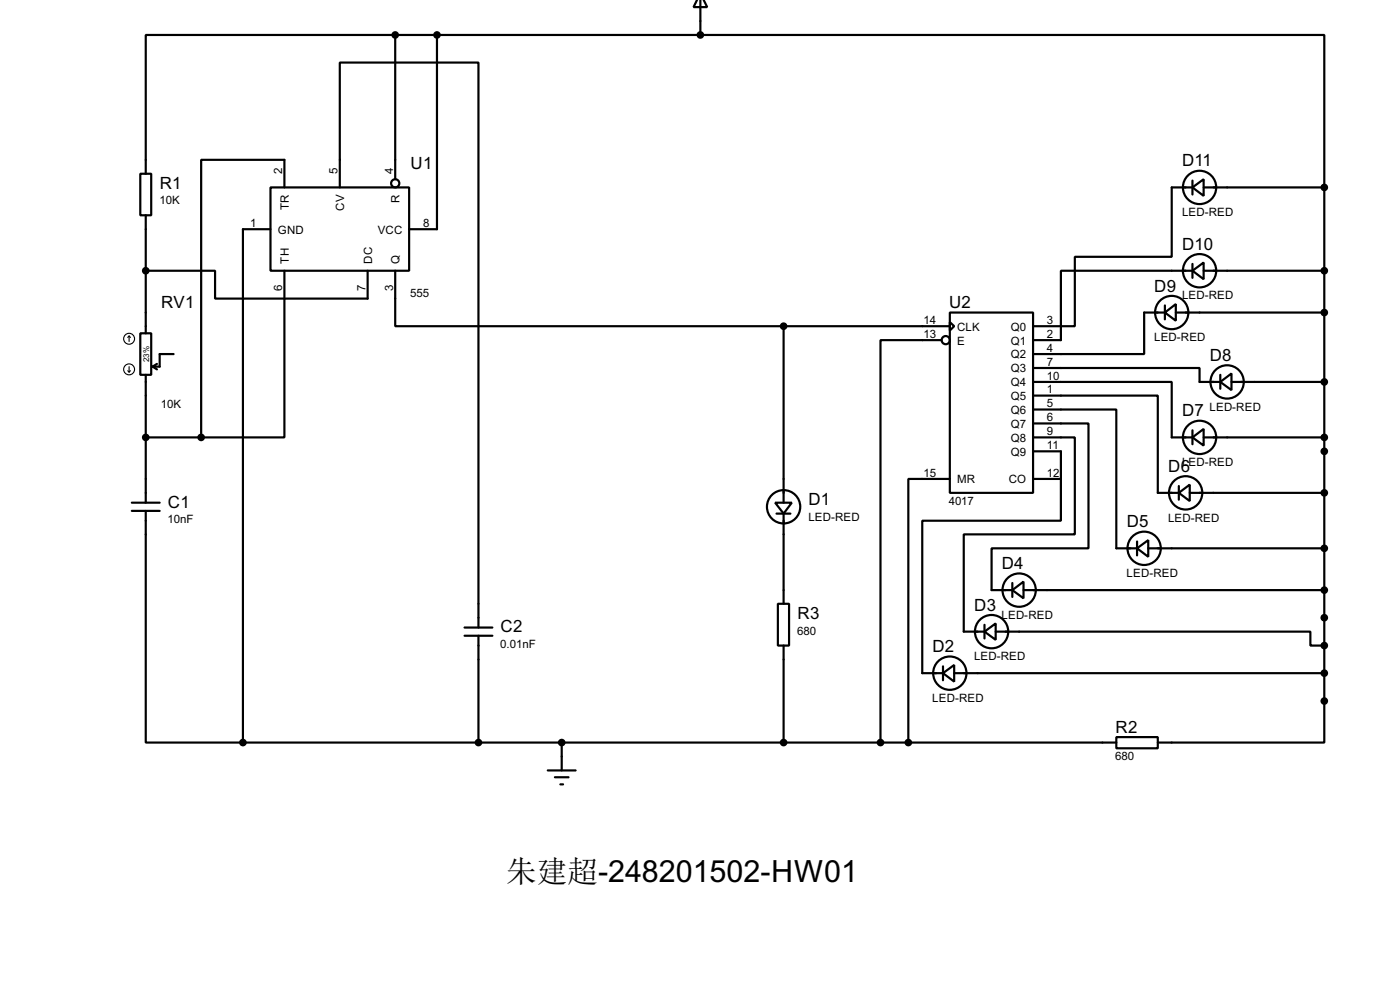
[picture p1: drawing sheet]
<svg xmlns="http://www.w3.org/2000/svg" width="256mm" height="180mm" viewBox="0 0 256 180" stroke-linecap="round" stroke-linejoin="round" font-family="sans-serif">
<g fill="none" stroke="#000" stroke-width=".4">
<path d="M127.7 -.1l-.6 1.4h2.5l-.7-1.4M128.3 0v6.4M72.4 6.4h-45.7v25.4M72.4 6.4v26.4M72.4 6.4h55.9M80.1 6.4v35.6h-5.1M128.3 6.4h114.3v27.9M25.7 31.8h2v7.6h-2zM26.7 39.4v21.6M49.6 34.3h25.4v15.3h-25.4zM52.1 34.3v-5h-15.2v50.8M62.3 34.3v-22.8h25.4v103.4"/>
<path d="M218.5 34.3l2-1.5v3.1zM218.5 34.3h-3.8v12.7h-17.8v12.7h-7.6M218.5 33.1v2.5M220.5 34.3h22.1M242.6 34.3v101.6h-30.5M26.7 49.6h12.7v5.1h28v-5.1M49.6 42h-5.1v93.9M52.1 49.6v30.5h-15.2M72.4 49.6v10.1h71.2M143.6 59.7v32.3M143.6 59.7h30.4M174 57.2h15.3v33h-15.3z"/>
<path d="M174 59l.8 .7-.8 .8zM213.4 57.2l2-1.5v3zM213.4 57.2h-3.8v7.6h-20.3M213.4 55.9v2.6M215.4 57.2h27.2M218.5 49.6l2-1.5v3zM218.5 49.6h-24.1v12.7h-5.1M218.5 48.3v2.6M220.5 49.6h22.1M25.7 61h2v7.6h-2zM26.7 68.6v23.4M28 67.1l.8 .5"/>
<path d="M28.8 66.6l-.8 .5M31.8 64.8h-2.5v2.3h-1.3M172.5 62.3h-11.2v73.6M189.3 77.5h10.1v22.9h-17.7v7.6h3.8M189.3 75h15.2v25.4h3.8M189.3 72.4h22.8v17.8h3.9M189.3 69.9h25.4v10.2h3.8M189.3 67.4h30.5v2.5h3.8M218.5 78.8v2.5M223.6 69.9l2-1.5v3zM223.6 68.6v2.6M225.6 69.9h17"/>
<path d="M24.2 92h5.1M24.2 93.5h5.1M26.7 93.5v42.4h17.8M26.7 80.1h10.2M142 92h3.1l-1.5 2zM142.3 94h2.5M143.6 94v16.5M174 87.7h-7.6v48.2M189.3 82.6h5.1v12.7h-25.4v27.9h3.8M189.3 80.1h7.6v17.7h-20.3v17.8h3.8M189.3 87.7h5.1M208.3 99.1v2.6"/>
<path d="M216 90.2l2-1.5v3zM216 89v2.5M218 90.2h24.6M218.5 80.1l2-1.6v3.1zM220.5 80.1h22.1M85.1 114.9h5.1M85.1 116.4h5.1M87.7 116.4v19.5M142.5 110.5h2.1v7.7h-2.1zM143.6 118.2v17.7M180.4 115.6l2-1.5v3zM180.4 114.4v2.5"/>
<path d="M182.4 115.6h57.7v2.6h2.5M185.5 108l2-1.5v3zM185.5 106.7v2.6M187.5 108h55.1M208.3 100.4l2.1-1.5v3zM210.4 100.4h32.2M44.5 135.9h160M102.9 135.9v5.1M172.8 123.2l2-1.5v3.1zM172.8 122v2.5M174.8 123.2h67.8M204.5 134.9h7.6v2.1h-7.6z"/>
<path d="M100.4 141h5.1M101.7 142.3h2.5M102.7 143.6h.5"/>
<circle cx="72.4" cy="33.6" r=".75"/>
<circle cx="219.7" cy="34.3" r="3.1"/>
<circle cx="214.6" cy="57.2" r="3.1"/>
<circle cx="219.7" cy="49.6" r="3.1"/>
<circle cx="173.2" cy="62.3" r=".75"/>
<circle cx="224.8" cy="69.9" r="3.1"/>
<circle cx="143.5" cy="92.8" r="3.1"/>
<circle cx="217.2" cy="90.2" r="3.1"/>
<circle cx="219.7" cy="80.1" r="3.1"/>
<circle cx="181.6" cy="115.6" r="3.1"/>
<circle cx="186.7" cy="108" r="3.1"/>
<circle cx="209.6" cy="100.4" r="3.1"/>
<circle cx="174" cy="123.2" r="3.1"/>
</g>
<g fill="none" stroke="#000" stroke-width=".2">
<path d="M23.4 67.9l.3 .2M23.7 61.5l-.3 .3M23.7 61.5l.2 .3M23.7 61.5v1M23.7 67.1v1M23.9 67.9l-.2 .2"/>
<circle cx="23.6" cy="67.6" r="1"/>
<circle cx="23.6" cy="62" r="1"/>
</g>
<g fill="#000" stroke="#000" stroke-width=".4">
<circle cx="72.4" cy="6.4" r=".5"/>
<circle cx="80" cy="6.4" r=".5"/>
<circle cx="128.3" cy="6.4" r=".5"/>
<circle cx="242.6" cy="34.3" r=".5"/>
<circle cx="26.7" cy="49.6" r=".5"/>
<circle cx="143.5" cy="59.7" r=".5"/>
<circle cx="242.6" cy="49.6" r=".5"/>
<circle cx="242.6" cy="57.2" r=".5"/>
<circle cx="242.6" cy="69.9" r=".5"/>
<circle cx="26.7" cy="80.1" r=".5"/>
<circle cx="36.8" cy="80.1" r=".5"/>
<circle cx="242.6" cy="82.6" r=".5"/>
<circle cx="242.6" cy="90.2" r=".5"/>
<circle cx="242.6" cy="80.1" r=".5"/>
<circle cx="242.6" cy="113.1" r=".5"/>
<circle cx="242.6" cy="108" r=".5"/>
<circle cx="242.6" cy="118.2" r=".5"/>
<circle cx="242.6" cy="100.4" r=".5"/>
<circle cx="44.5" cy="135.9" r=".5"/>
<circle cx="87.6" cy="135.9" r=".5"/>
<circle cx="102.9" cy="135.9" r=".5"/>
<circle cx="143.5" cy="135.9" r=".5"/>
<circle cx="161.3" cy="135.9" r=".5"/>
<circle cx="166.4" cy="135.9" r=".5"/>
<circle cx="242.6" cy="128.3" r=".5"/>
<circle cx="242.6" cy="123.2" r=".5"/>
</g>
<text font-size="5.6" x="92.8" y="161.4">朱建超-248201502-HW01</text>
<g font-size="3.5">
<text x="29.3" y="34.5">R1</text>
<text x="75.2" y="31">U1</text>
<text x="216.6" y="30.5">D11</text>
<text x="216.6" y="45.7">D10</text>
<text x="211.5" y="53.3">D9</text>
<text x="29.5" y="56.4">RV1</text>
<text x="173.9" y="56.4">U2</text>
<text x="221.6" y="66.1">D8</text>
<text x="216.6" y="76.2">D7</text>
<text x="214" y="86.4">D6</text>
<text x="30.8" y="92.9">C1</text>
<text x="148.1" y="92.4">D1</text>
<text x="206.4" y="96.5">D5</text>
<text x="183.5" y="104.2">D4</text>
<text x="146.1" y="113.2">R3</text>
<text x="178.5" y="111.8">D3</text>
<text x="91.7" y="115.8">C2</text>
<text x="170.8" y="119.4">D2</text>
<text x="204.4" y="134.1">R2</text>
</g>
<g font-size="2.4">
<text x="51.7" y="31.8" transform="rotate(-90 51.7 31.8)">2</text>
<text x="61.9" y="31.8" transform="rotate(-90 61.9 31.8)">5</text>
<text x="72" y="31.8" transform="rotate(-90 72 31.8)">4</text>
<text x="29.2" y="37.4">10K</text>
<text x="45.9" y="41.6">1</text>
<text x="52.9" y="38.5" transform="rotate(-90 52.9 38.5)">TR</text>
<text x="63.1" y="38.6" transform="rotate(-90 63.1 38.6)">CV</text>
<text x="73.2" y="37.1" transform="rotate(-90 73.2 37.1)">R</text>
<text x="77.5" y="41.6">8</text>
<text x="216.5" y="39.5">LED-RED</text>
<text x="50.9" y="42.7">GND</text>
<text x="69.2" y="42.7">VCC</text>
<text x="51.7" y="53.3" transform="rotate(-90 51.7 53.3)">6</text>
<text x="52.9" y="48.3" transform="rotate(-90 52.9 48.3)">TH</text>
<text x="67" y="53.3" transform="rotate(-90 67 53.3)">7</text>
<text x="68.2" y="48.3" transform="rotate(-90 68.2 48.3)">DC</text>
<text x="72" y="53.3" transform="rotate(-90 72 53.3)">3</text>
<text x="73.2" y="48.3" transform="rotate(-90 73.2 48.3)">Q</text>
<text x="75.2" y="54.3">555</text>
<text x="169.2" y="59.3">14</text>
<text x="191.8" y="59.3">3</text>
<text x="216.5" y="54.8">LED-RED</text>
<text x="169.2" y="61.9">13</text>
<text x="175.3" y="60.5">CLK</text>
<text x="175.3" y="63.1">E</text>
<text x="185.2" y="60.5">Q0</text>
<text x="185.2" y="63.1">Q1</text>
<text x="185.2" y="65.6">Q2</text>
<text x="191.8" y="61.9">2</text>
<text x="191.8" y="64.4">4</text>
<text x="211.4" y="62.4">LED-RED</text>
<text x="185.2" y="68.1">Q3</text>
<text x="185.2" y="70.7">Q4</text>
<text x="191.8" y="67">7</text>
<text x="191.8" y="69.5">10</text>
<text x="191.8" y="72">1</text>
<text x="29.5" y="74.6">10K</text>
<text x="185.2" y="73.2">Q5</text>
<text x="185.2" y="75.8">Q6</text>
<text x="191.8" y="74.6">5</text>
<text x="191.8" y="77.1">6</text>
<text x="221.6" y="75.1">LED-RED</text>
<text x="185.2" y="78.3">Q7</text>
<text x="185.2" y="80.8">Q8</text>
<text x="185.2" y="83.4">Q9</text>
<text x="191.8" y="79.7">9</text>
<text x="191.8" y="82.2">11</text>
<text x="169.2" y="87.3">15</text>
<text x="175.3" y="88.5">MR</text>
<text x="184.8" y="88.5">CO</text>
<text x="191.8" y="87.3">12</text>
<text x="216.5" y="85.3">LED-RED</text>
<text x="30.7" y="95.8">10nF</text>
<text x="148.1" y="95.3">LED-RED</text>
<text x="173.8" y="92.4">4017</text>
<text x="214" y="95.5">LED-RED</text>
<text x="206.4" y="105.6">LED-RED</text>
<text x="183.5" y="113.3">LED-RED</text>
<text x="91.7" y="118.7">0.01nF</text>
<text x="146.1" y="116.2">680</text>
<text x="178.4" y="120.9">LED-RED</text>
<text x="170.8" y="128.5">LED-RED</text>
<text x="204.3" y="139.2">680</text>
</g>
<text font-size="1.7" x="27.3" y="66.3" transform="rotate(-90 27.3 66.3)">23%</text>
</svg>
